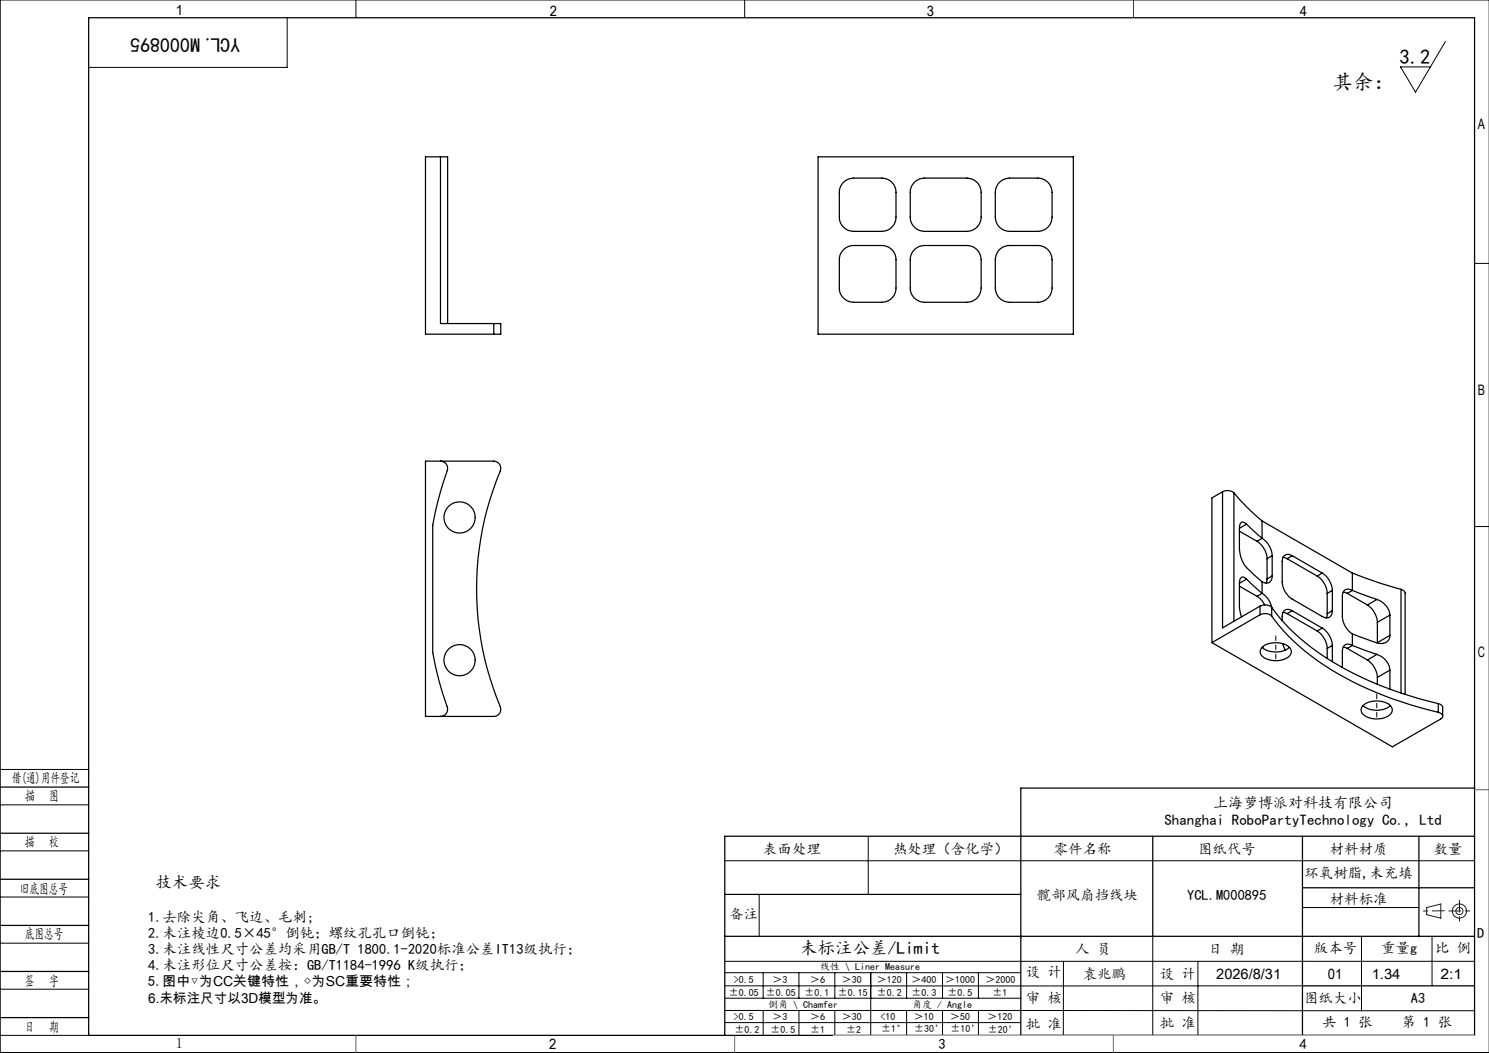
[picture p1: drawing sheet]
<svg xmlns="http://www.w3.org/2000/svg" width="420mm" height="297mm" viewBox="0 0 420 297" stroke-linecap="round" stroke-linejoin="round" font-family="sans-serif">
<g fill="none" stroke="#191924" stroke-width=".28">
<path d="M402.4 256l4-1v4l-4-1z"/>
<circle cx="411.7" cy="257" r="1"/>
<circle cx="411.7" cy="257" r="2"/>
</g>
<g fill="none" stroke="#000" stroke-width=".28">
<path d="M100.4 0v5M210 0v5M420 0h-419.9v297h419.9M81 5v14h-56M407.7 11.7l-8.4 14.3-4.3-7.1h8.5M415.9 74.3h4.1M415.9 148.5h4.1M0 217h25M0 227h25M0 240h25M244.9 236v16.3M0 253h25"/>
<path d="M204.4 242.8h211.5M214.1 252.4v11.8M367.4 256h32.8M0 266h25M0 279h25M204.4 271.1h211.5M204.4 278.1h163M204.4 274.4h83.5M215.3 274.4v7.1M225.4 274.4v7.1M235.5 274.4v7.1M245.6 274.4v17.6"/>
<path d="M255.7 274.4v7.1M265.9 274.4v7.1M276 274.4v7.1M300 271.1l-.1 21M325.2 264.1v27.9M337.9 271.1v20.9M384 264.2v20.9M403.9 264.1v14M0 292h25M204.4 285l211.5 .1M204.4 288.4h83.5M204.5 281.5h83.5"/>
<path d="M215.3 285v7M225.4 285v7M235.5 285v7M255.7 285v7M265.9 285v7M276 285v7M287.9 292h128"/>
</g>
<path d="M359.9 179.3v6.5M388.3 195.8v6.4" fill="none" stroke="#000" stroke-width=".28" stroke-dasharray="30.5 1.3 1.3 1.3" stroke-dashoffset="29.2"/>
<g fill="none" stroke="#000" stroke-width=".35">
<path d="M25 5h390.9v287h-390.9zM124.2 44.2h2.1v47.1M124.2 44.2h-4.2v50.1h19.3M124.2 44.2v47.1h15.1M230.8 44.2h72v50.1h-72zM237.9 51.4l1.6-1 1.2-.2h8a4 4 0 0 1 4 4.1v6.9a4 4 0 0 1-4 4.1h-8a4 4 0 0 1-4-4.1v-6.9a3.8 3.8 0 0 1 1.2-2.9zM257.9 51.4l1.6-1 1.2-.2h12a4 4 0 0 1 4.1 4.1v6.9a4 4 0 0 1-4.1 4.1h-12a4 4 0 0 1-3.9-4.1v-6.9a3.8 3.8 0 0 1 1.1-2.9zM281.9 51.4l1-.7 1.9-.5h7.9a4 4 0 0 1 4.1 4.1v6.9a4 4 0 0 1-4.1 4.1h-7.9a4 4 0 0 1-4.1-4.1l.1-7.6 .4-1.2zM237.9 70.4l1-.7 1.2-.4 8.6-.1a4 4 0 0 1 4 4v8a4 4 0 0 1-4 4.1h-8a4 4 0 0 1-4-4.1v-8a3.8 3.8 0 0 1 1.2-2.8zM257.9 70.4l1-.7 1.2-.4 12.6-.1a4 4 0 0 1 4.1 4v8a4 4 0 0 1-4.1 4.1h-12a4 4 0 0 1-3.9-4.1v-8a3.8 3.8 0 0 1 1.1-2.8zM281.9 70.4l1-.7 1.2-.4 8.6-.1a4 4 0 0 1 4.1 4v8a4 4 0 0 1-4.1 4.1h-7.9a4 4 0 0 1-4.1-4.1v-8l.3-1.2zM139.3 91.3h2v3h-2"/>
<path d="M139.3 91.3v3M120 130.1h19.3a2.03 2.03 0 0 1 1.8 2.8 86.6 86.6 0 0 0 .1 66.8 1.97 1.97 0 0 1-1.9 2.4h-19.3zM124.2 130.1a2 2 0 0 1 2 2.6 95.9 95.9 0 0 0-4.1 15.4v36a104 104 0 0 0 4.2 15.8l-.1 .4a1.94 1.94 0 0 1-2 1.8M344.8 138.7a2.91 2.91 0 0 1 3.3 .3M344.8 138.7l-3 1.7v40.9M344.8 138.7v38.4l10.6-6.1M348.1 139a60 60 0 0 0 7.9 7.9M348.1 139v36.2M349.6 149v5.7a8.6 8.6 0 0 0 3.6 6.9l2.8 2.5M349.6 149.8l5 2.9M351.6 147.8l4.4 4M351.6 147.8a1.34 1.34 0 0 0-1.4-.5l-.5 .8-.1 .9"/>
<path d="M351.6 147.8l-2 1.2M354.6 152.7a6.4 6.4 0 0 1 2.8 4.9M356 151.8a6.3 6.3 0 0 1 2.8 4.9M356 146.9v4.9M356 146.9l25.5 14.7M356 151.8l-1.4 .9M357.4 157.6v5.7M358.8 156.7v5.8M358.8 156.7l-1.4 .9M361.9 157.2l1.1 .4M363 157.6l8.5 4.9M364.5 156.7a1.72 1.72 0 0 0-2-.2 1.72 1.72 0 0 0-.8 1.9v5.7a6 6 0 0 0 2.8 4.9l8.5 4.9a1.74 1.74 0 0 0 2 .2 1.74 1.74 0 0 0 .8-1.8"/>
<path d="M364.5 156.7l8.5 4.9M364.5 156.7l-1.5 .9M349.6 164.5v7.2l.6 2.3M349.6 165.3l5 2.9M351.6 163.4l4.4 4M351.6 163.4a1.18 1.18 0 0 0-1.4-.6l-.5 .8-.1 .9M351.6 163.4l-2 1.1M354.6 168.2l1.2 1.1 .9 1.3M355.4 173.4a2.94 2.94 0 0 1 3.3 .4M355.4 171a2.94 2.94 0 0 1 3.3 .3M355.4 173.4l-13.6 7.9M355.4 171v2.4"/>
<path d="M356 167.4a6.1 6.1 0 0 1 2.7 4M356 164.1v3.3M356 167.4l-1.4 .8M357.4 163.3l-.2 1.2M358.7 173.8a65.3 65.3 0 0 0 27.3 20.6 116.4 116.4 0 0 0 19.7 6.5M358.7 171.3a63.3 63.3 0 0 0 25.1 19.6 111.7 111.7 0 0 0 21.9 7.6M358.7 171.3v2.5M358.8 162.5a1.76 1.76 0 0 1-.8 1.8 1.76 1.76 0 0 1-2-.2M358.8 162.5l-1.4 .8M361.9 172.7l1.1 .4M363 173.1l8.5 4.9M364.5 172.3a1.71 1.71 0 0 0-2-.3 1.71 1.71 0 0 0-.8 1.9v1.1"/>
<path d="M364.5 172.3l8.5 4.9M364.5 172.3l-1.5 .8M371.5 178a6.4 6.4 0 0 1 2.9 4.9M371.5 162.5a6.3 6.3 0 0 1 2.9 4.9M373 161.6a6.3 6.3 0 0 1 2.8 4.9M373 177.2a6.3 6.3 0 0 1 2.8 4.9M373 177.2l-1.5 .8M373 161.6l-1.5 .9M374.4 173.1l-.3 1.2M374.4 167.4v5.7M375.8 166.5v5.8M375.8 172.3l-1.4 .8"/>
<path d="M375.8 166.5l-1.4 .9M378.9 167l1.1 .4M380 167.4l5.7 3.2M381.5 166.5a1.71 1.71 0 0 0-2-.2 1.71 1.71 0 0 0-.9 1.9v5.7a6.2 6.2 0 0 0 2.9 4.9M381.5 178.8l6 2.2a3.3 3.3 0 0 0 4.1-.4l.4-1.4M381.5 166.5l6.9 2.6M381.5 161.6a120.3 120.3 0 0 0 13.7 4.6M381.5 161.6v4.9M381.5 178.8v3.3M381.5 166.5l-1.5 .9M385.7 170.6a6.4 6.4 0 0 1 2.8 4.9M388.4 169.1a5.3 5.3 0 0 1 3.6 4.4"/>
<path d="M388.4 169.1l-2.7 1.5M388.5 175.5v5.8l3.5-2.1M392 173.5v5.7M392 173.5l-3.5 2M395.2 166.2l.7 .4 .4 .7v28.6M395.2 166.2v29.3M341.8 181.3l50.9 29.3 13.7-7.8a.92 .92 0 0 0 .5-1 .92 .92 0 0 0-.8-.8l-.4-.1M355.9 182.7a6.1 6.1 0 0 1 8.1 .2 2.06 2.06 0 0 1-1.7 3 6.2 6.2 0 0 1-6.5-1l-.3-1.1zM356 182.6a6.4 6.4 0 0 0 7.7 0M356 182.6h.1M361.8 181.5l.8 1.9M374.4 182.9v2.8"/>
<path d="M375.8 182.1v4.5M375.8 182.1l-1.4 .8M378.9 182.5l1.1 .4M380 182.9l5.7 3.3M381.5 182.1a1.71 1.71 0 0 0-2-.3 1.71 1.71 0 0 0-.9 1.9v4.6M381.5 182.1l6.9 2.5M381.5 182.1l-1.5 .8M384.4 199.1a6 6 0 0 1 8.1 .3 1.89 1.89 0 0 1-1.2 2.7 5.9 5.9 0 0 1-7.2-1.2l-.1-1.1zM384.5 199a6.4 6.4 0 0 0 7.7 0M385.7 186.2a6.4 6.4 0 0 1 2.8 4.9M388.4 184.6a5.3 5.3 0 0 1 3.6 4.4M388.4 184.6l-2.7 1.6"/>
<path d="M388.5 191.1v1.9M392 189v5.4M392 189l-3.5 2.1M405.7 198.5l1.2 .7v2.8M405.7 198.5v2.4M0 222h25M0 235h25M325.2 235.9v28.2M367.4 235.9v56.1M400.2 235.9v28.3M415.9 235.9h-211.5v56.1M415.9 222.3h-128v69.7"/>
<path d="M0 248h25M204.4 252.3h83.5M367.4 250.4h48.5M0 261h25M0 274h25M204.4 264.1h211.5M367.4 278.1h48.5M0 287h25"/>
<circle cx="129.6" cy="145.9" r="4.4"/>
<circle cx="129.6" cy="186.2" r="4.4"/>
</g>
<path d="M407.4 256.9l-5.9 .1M408.7 256.9h6M411.7 253.9v6" fill="none" stroke="#191924" stroke-width=".28" stroke-dasharray="6.3 1.3 1.3 1.3" stroke-dashoffset="3"/>
<path d="M235 292h180.9" fill="none" stroke="#c0c0c0" stroke-width=".28"/>
<path d="M319.7 0v5M415.9 222.7h4.1M100.4 292v5M207.2 292v5M314 292v5" fill="none" stroke="#00f" stroke-width=".28"/>
<path d="M406.4 255h.1" fill="none" stroke="#0ff" stroke-width=".28"/>
<g font-size="5.8">
<text x="394.8" y="18">3.2</text>
<text x="375.8" y="25.2">其余：</text>
</g>
<text font-size="5.6" x="67.7" y="10.6" transform="rotate(-180 67.7 10.6)">YCL.M000895</text>
<text font-size="4.9" x="225.7" y="269">未标注公差/Limit</text>
<text font-size="4.7" x="43.8" y="250.4">技术要求</text>
<g font-size="4.2">
<text x="342.2" y="227.9">上海萝博派对科技有限公司</text>
<text x="328.5" y="232.8">Shanghai RoboPartyTechnology Co., Ltd</text>
</g>
<g font-size="4.1">
<text x="49.6" y="4.3">1</text>
<text x="155.1" y="4.6">2</text>
<text x="261.4" y="4.6">3</text>
<text x="366.6" y="4.6">4</text>
<text x="416.9" y="36.3">A</text>
<text x="416.9" y="111.3">B</text>
<text x="416.9" y="185.3">C</text>
<text x="3.3" y="220.9">借(通)用件登记</text>
<text x="7.1" y="226">描</text>
<text x="13.9" y="226">图</text>
<text x="7" y="238.9">描</text>
<text x="13.8" y="238.9">校</text>
<text x="215.3" y="240.8">表面处理</text>
<text x="251.9" y="240.8">热处理（含化学）</text>
<text x="297.3" y="240.8">零件名称</text>
<text x="337.9" y="240.8">图纸代号</text>
<text x="375.1" y="240.8">材料材质</text>
<text x="404.4" y="240.8">数量</text>
<text x="368" y="247.7">环氧树脂,未充填</text>
<text x="5.6" y="252">旧底图总号</text>
<text x="292.5" y="253.7">髋部风扇挡线块</text>
<text x="334.9" y="253.7">YCL.M000895</text>
<text x="375.1" y="254.9">材料标准</text>
<text x="41.8" y="260">1.去除尖角、飞边、毛刺;</text>
<text x="205.7" y="259.3">备注</text>
<text x="7" y="265">底图总号</text>
<text x="41.8" y="264.5">2.未注棱边0.5×45°倒钝；螺纹孔孔口倒钝；</text>
<text x="41.8" y="269">3.未注线性尺寸公差均采用GB/T 1800.1-2020标准公差IT13级执行；</text>
<text x="303.3" y="269">人 员</text>
<text x="340.8" y="269">日 期</text>
<text x="370.6" y="268.7">版本号</text>
<text x="389.6" y="268.7">重量g</text>
<text x="404.8" y="268.7">比 例</text>
<text x="416.7" y="264.6">D</text>
<text x="41.8" y="273.5">4.未注形位尺寸公差按：GB/T1184-1996 K级执行；</text>
<text x="289.3" y="275.5">设 计</text>
<text x="7" y="278">签</text>
<text x="13.8" y="278">字</text>
<text x="41.8" y="278">5.图中▽为CC关键特性，◇为SC重要特性；</text>
<text x="305.4" y="276">袁兆鹏</text>
<text x="327.2" y="276">设 计</text>
<text x="343.1" y="276">2026/8/31</text>
<text x="374.5" y="276">01</text>
<text x="386.9" y="276">1.34</text>
<text x="406.3" y="276">2:1</text>
<text x="289.3" y="283">审 核</text>
<text x="327.2" y="282.9">审 核</text>
<text x="367.8" y="282.9">图纸大小</text>
<text x="397.9" y="283">A3</text>
<text x="7" y="291">日</text>
<text x="13.8" y="291">期</text>
<text x="289.3" y="290.1">批 准</text>
<text x="327.2" y="290">批 准</text>
<text x="373" y="289.8">共 1 张</text>
<text x="395.4" y="289.8">第 1 张</text>
<text x="49.6" y="295.6">1</text>
<text x="154.9" y="296">2</text>
<text x="264.7" y="296">3</text>
<text x="366.6" y="296">4</text>
</g>
<text font-size="3.9" x="41.8" y="282.9">6.未标注尺寸以3D模型为准。</text>
<g font-size="2.8">
<text x="231.3" y="273.6">线性 \ Liner Measure</text>
<text x="205.6" y="280.8">±0.05</text>
<text x="207" y="277.2">&gt;0.5</text>
<text x="216" y="280.8">±0.05</text>
<text x="217.9" y="277.2">＞3</text>
<text x="227" y="280.8">±0.1</text>
<text x="228.5" y="277.2">＞6</text>
<text x="236.3" y="280.8">±0.15</text>
<text x="237.5" y="277.2">＞30</text>
<text x="247.4" y="277.2">＞120</text>
<text x="247.4" y="280.8">±0.2</text>
<text x="257.1" y="277.2">＞400</text>
<text x="257.1" y="280.8">±0.3</text>
<text x="266.6" y="277.2">＞1000</text>
<text x="267.3" y="280.8">±0.5</text>
<text x="278" y="277.2">＞2000</text>
<text x="279.9" y="280.8">±1</text>
<text x="207" y="287.8">&gt;0.5</text>
<text x="216.6" y="284.3">倒角 \ Chamfer</text>
<text x="217.9" y="287.8">＞3</text>
<text x="228.5" y="287.8">＞6</text>
<text x="237.5" y="287.8">＞30</text>
<text x="248.4" y="287.8">&lt;10</text>
<text x="257.3" y="284.3">角度 / Angle</text>
<text x="257.8" y="287.8">＞10</text>
<text x="268" y="287.8">＞50</text>
<text x="278.5" y="287.8">＞120</text>
<text x="207.1" y="291.3">±0.2</text>
<text x="217.3" y="291.3">±0.5</text>
<text x="228.5" y="291.3">±1</text>
<text x="238.7" y="291.3">±2</text>
<text x="248.6" y="291.1">±1°</text>
<text x="257.8" y="291.1">±30’</text>
<text x="268.1" y="291.1">±10’</text>
<text x="278.6" y="291.2">±20’</text>
</g>
</svg>
